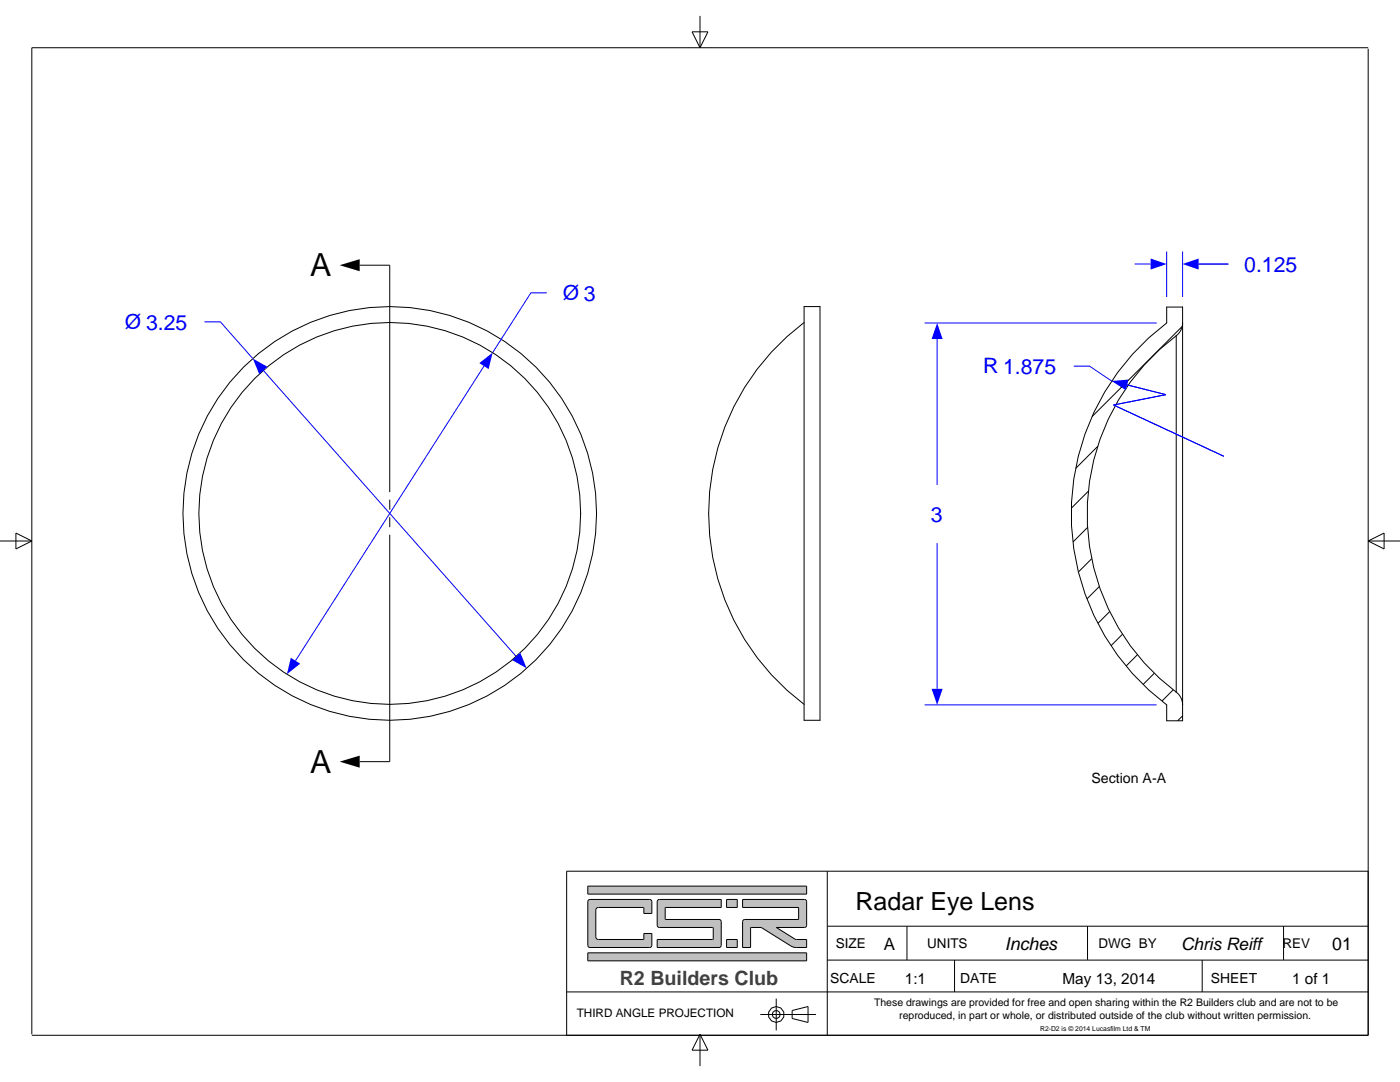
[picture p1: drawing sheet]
<svg xmlns="http://www.w3.org/2000/svg" width="279mm" height="216mm" viewBox="0 0 279 216" stroke-linecap="round" stroke-linejoin="round" font-family="sans-serif">
<path d="M138.1 6.3h3.2l-1.6 3.2zM139.7 3.2v6.3M273 9.5h-266.7v196.9M0 107.9h6.3M3.2 106.4l3.1 1.5-3.1 1.6zM273 107.9h6.4M273 107.9l3.2-1.5v3.1zM139.7 206.4v6.3M139.7 206.4l1.6 3.1h-3.2z" fill="none" stroke="#000" stroke-width=".2"/>
<path d="M117.3 190.1v1.6h43.7v-1.6zM117.3 176.8v1.6h43.7v-1.6zM117.4 179.6l.4-.1 12.1 .1 .2 .3v2.4h-1.6l-.1-1.2-9.3 .1-.2 .4v5.3l.2 .4 .3 .2h9l.1-1.2h1.6l-.1 2.6-.4 .2-12.1-.1-.2-.4v-8.7zM148.2 179.5v1.6h11.1l.1 .1-.1 2.3h-10.9l-.2 .4v5.2h1.6v-3.9l.1-.1h2l6.3 3.8 2.8 .2v-1.6l-2.3-.1-3.8-2.3h5.7l.2-.2 .2-.3v-4.7l-.2-.3zM131.3 179.6l-.1 .3v4.7l.2 .4 10.9 .1v2.3l-.1 .1h-11v1.6h12.3l.3-.2 .1-5-.2-.4h-10.9v-2.3l.1-.1h11v-1.6h-12.3zM145 187.5v1.6h2.1v-1.6zM145 179.5v1.6h2.1v-1.6z" fill-rule="evenodd" fill="#c0c0c0"/>
<g fill="none" stroke="#000" stroke-width=".2">
<path d="M273 9.7v196.9h-266.7M117.3 176.8h43.7v1.6h-43.7zM117.4 179.6l.4-.1 12.1 .1 .2 .3v2.4h-1.6l-.1-1.2-9.3 .1-.2 .4v5.3l.2 .4 .3 .2h9l.1-1.2h1.6l-.1 2.6-.4 .2-12.1-.1-.2-.4v-8.7zM131.3 179.6l.3-.1h12.3v1.6h-11l-.1 .1v2.3h10.9l.2 .4-.1 5-.3 .2h-12.3v-1.6h11l.1-.1v-2.3l-10.9-.1-.2-.4v-4.7zM145 179.5h2.1v1.6h-2.1zM148.2 179.5l12.6 .1 .2 .3v4.7l-.2 .3-.2 .2h-5.7l3.8 2.3 2.3 .1v1.6h-2.2l-.7-.2-6.2-3.8h-2.1v4h-1.6v-5.2l.2-.4h10.9l.1-.1-.1-2.3h-11.1zM165.1 173.8v32.8M273 173.8h-159.9v32.8M113.1 197.9h159.9M117.3 190.1h43.7v1.6h-43.7zM145 187.5h2.1v1.6h-2.1zM154.9 199.3v6.3"/>
<path d="M165.1 191.6h107.9M165.1 184.8h107.9M181 184.8v6.8M190.5 191.6v6.3M217 184.8v6.7M239.9 191.6v6.3M256.2 184.8v6.7M151.7 202.4h11.1M158.1 201.6l3.2-.8v3.2l-3.2-.8z"/>
<circle cx="77.8" cy="102.4" r="41.3"/>
<circle cx="77.8" cy="102.4" r="38.1"/>
<circle cx="154.9" cy="202.4" r="1.59"/>
<circle cx="154.9" cy="202.4" r=".79"/>
</g>
<path d="M109.1 58.4h-3.1l-7.7 12" fill="none" stroke="#00f" stroke-width=".2"/>
<g fill="#00f">
<path d="M58 131.3l1.9 1.1-2.7 2.1z"/>
<path d="M95.7 72.5l2.6-2.1-.8 3.2z"/>
</g>
<path d="M40.8 64.2h3.2l6.4 7.3M96.6 73.1l-37.6 58.7" fill="none" stroke="#00f" stroke-width=".2"/>
<g fill="#00f">
<path d="M102.2 131.7l1.6-1.5 1.3 3.2z"/>
<path d="M50.4 71.5l3 1.7-1.7 1.5z"/>
</g>
<path d="M52.6 73.9l50.4 57.1M214.3 73.1h3.1l4.5 2.9" fill="none" stroke="#00f" stroke-width=".2"/>
<g fill="none" stroke="#000" stroke-width=".2">
<path d="M71.8 52.9h6v45.3M160.5 64.3a47.6 47.6 0 0 0 0 76.2M160.5 61.2h3.1v82.5h-3.1zM232.8 61.3h3.2v82.5h-3.2v-3.2a47.6 47.6 0 0 1 0-76.2zM234.7 67a44.4 44.4 0 0 0 0 71.1M234.7 67v71.1M235.9 65.1l-18 18M236 64.4a3.2 3.2 0 0 1-1.3 2.6M77.8 99.7v2M217.2 98l-3.4 3.4M219.1 89.1l-4.4 4.4M77.8 103.2v2"/>
<path d="M77.8 106.7v45.3h-6M217.1 105.2l-3 2.9M217.9 111.5l-2.7 2.6M219.4 117l-2.5 2.5M221.5 122l-2.4 2.4M224 126.5l-2.3 2.3M227 130.6l-2.3 2.3M230.4 134.3l-2.3 2.3M234.1 137.6l-2.2 2.3M234.7 138.1a3.2 3.2 0 0 1 1.3 2.5M236 142.8l-1 1"/>
</g>
<path d="M67.8 52.9l4-1.2v2.4zM67.8 152l4-1.2v2.4z" fill="#000"/>
<path d="M221.9 76l3.3-.3-.5 2.2z" fill="#00f"/>
<path d="M239.2 52.7h5.9M221.9 76l10.8 2.7-10.5 2.1 22.1 10.3" fill="none" stroke="#00f" stroke-width=".2"/>
<path d="M229.6 51.6l3.2 1.1-3.2 1.1z" fill="#00f"/>
<path d="M226.4 52.7h3.2" fill="none" stroke="#00f" stroke-width=".2"/>
<path d="M236 52.7l3.2-1.1v2.2z" fill="#00f"/>
<path d="M232.8 50.2v9.1M236 50.2v9.1M239.2 52.7h5.9" fill="none" stroke="#00f" stroke-width=".2"/>
<path d="M187 64.4l1.1 3.2h-2.2z" fill="#00f"/>
<path d="M187 67.6v29.1" fill="none" stroke="#00f" stroke-width=".2"/>
<path d="M185.9 137.4h2.2l-1.1 3.2z" fill="#00f"/>
<path d="M184.5 64.4h46.3M187 108.4v29M184.5 140.6h46.3" fill="none" stroke="#00f" stroke-width=".2"/>
<g font-size="6.3">
<text x="61.9" y="55.1">A</text>
<text x="61.9" y="154.2">A</text>
</g>
<text font-size="5" x="170.7" y="181.5">Radar Eye Lens</text>
<g font-size="4.2" fill="#00f">
<text x="112.3" y="59.8">Ø 3</text>
<text x="248.3" y="54.3">0.125</text>
<text x="24.9" y="65.6">Ø 3.25</text>
<text x="196.2" y="74.5">R 1.875</text>
<text x="185.8" y="104.1">3</text>
</g>
<text font-size="3.9" fill="#404040" x="123.7" y="196.6">R2 Builders Club</text>
<g font-size="3.5">
<text x="200.6" y="189.6">Inches</text>
<text x="265.9" y="189.6">01</text>
</g>
<g font-size="3.4">
<text x="176.4" y="189.5">A</text>
<text x="235.7" y="189.5">Chris Reiff</text>
</g>
<g font-size="3.1">
<text x="180.6" y="196.4">1:1</text>
<text x="212.1" y="196.4">May 13, 2014</text>
<text x="257.9" y="196.4">1 of 1</text>
</g>
<g font-size="2.8">
<text x="217.8" y="156.2">Section A-A</text>
<text x="165.7" y="196.2">SCALE</text>
<text x="191.6" y="196.2">DATE</text>
<text x="241.6" y="196.2">SHEET</text>
</g>
<g font-size="2.7">
<text x="166.8" y="189.2">SIZE</text>
<text x="185.1" y="189.2">UNITS</text>
<text x="219.2" y="189.2">DWG BY</text>
<text x="256" y="189.2">REV</text>
</g>
<text font-size="2.3" x="115.1" y="202.9">THIRD ANGLE PROJECTION</text>
<g font-size="2.1">
<text x="174.4" y="200.7">These drawings are provided for free and open sharing within the R2 Builders club and are not to be</text>
<text x="179.5" y="203.3">reproduced, in part or whole, or distributed outside of the club without written permission.</text>
</g>
<text font-size="1.4" x="207.6" y="205.6">R2-D2 is © 2014 Lucasfilm Ltd &amp; TM</text>
</svg>
